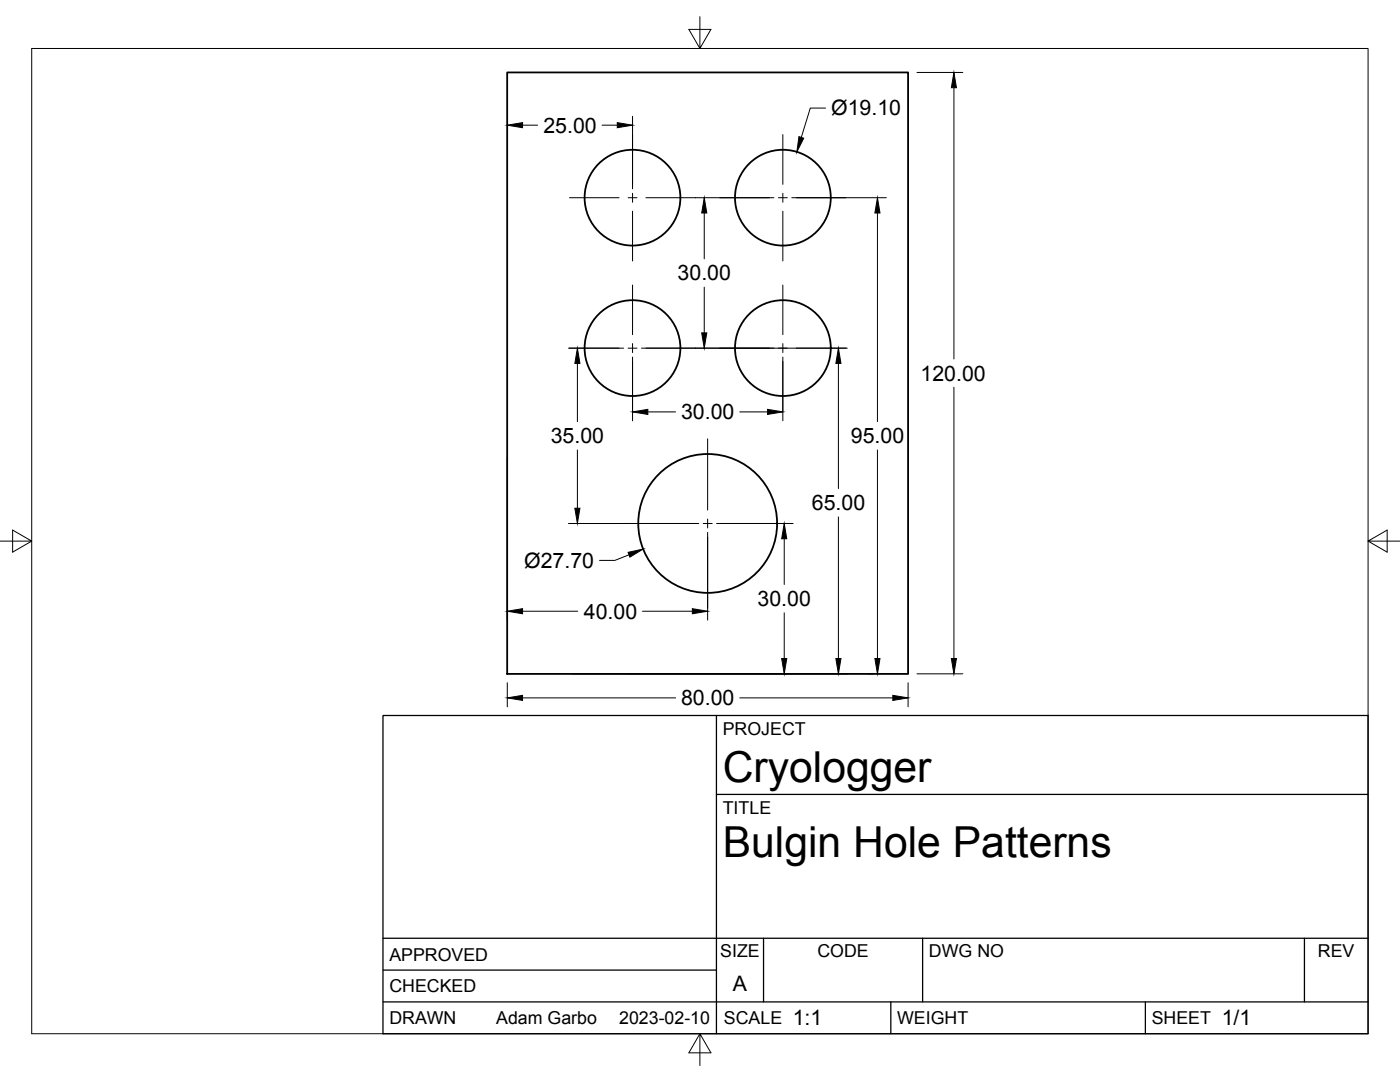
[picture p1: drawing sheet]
<svg xmlns="http://www.w3.org/2000/svg" width="279mm" height="216mm" viewBox="0 0 279 216" stroke-linecap="round" stroke-linejoin="round" font-family="sans-serif">
<!-- layer: Visible -->
<g fill="none" stroke="#000" stroke-width=".36">
<path d="M101.2 14.5h80v120h-80z"/>
<circle cx="126.2" cy="39.4" r="9.6"/>
<circle cx="156.2" cy="39.4" r="9.6"/>
<circle cx="126.2" cy="69.5" r="9.6"/>
<circle cx="156.2" cy="69.5" r="9.6"/>
<circle cx="141.2" cy="104.4" r="13.9"/>
</g>
<!-- layer: Border -->
<path d="M6.3 9.7h266.7v196.6h-266.7zM139.7 3.3v6.4l2.2-3.8h-4.4l2.2 3.8M0 108h6.3l-3.8-2.2v4.4l3.8-2.2M273 108l3.8 2.2v-4.4l-3.8 2.2h6.4M139.7 206.3l-2.2 3.8h4.4l-2.2-3.8v6.3" fill="none" stroke="#000" stroke-width=".2"/>
<!-- layer: Titleblock -->
<path d="M76.4 142.8h196.6v63.5h-196.6zM143 158.5h130M143 142.8v63.5M76.4 199.9h196.6M76.4 193.6h66.6M76.4 187.2h196.6M152.4 187.2v12.7M177.8 199.9v6.4M184.1 187.2v12.7M228.6 199.9v6.4M260.3 187.2v12.7" fill="none" stroke="#000" stroke-width=".25"/>
<!-- layer: FD_Dimensions -->
<g fill="none" stroke="#000" stroke-width=".2">
<path d="M183 14.5h9.2M190.4 17.5v54.1M104.3 25h3M120.2 25h3M126.2 23.2v14.5M138.8 39.5h15.7M158 39.5h18.9M164.8 21.6h-3.1l-1.8 5.8M140.5 42.5v9.1M140.5 57.3v9.1M175.1 42.5v41.6M113.5 69.5h11"/>
<path d="M115.2 72.5v11.6M126.2 71.2v12.8M128 69.5h41.1M156.2 71.2v12.8M167.3 72.5v25M190.4 77.3v54.1M101.2 91.3v32.4M115.2 89.8v11.6M129.3 82.2h5.5M147.6 82.2h5.6M175.1 89.8v41.6M113.5 104.5h25.9"/>
<path d="M125.5 110.7l-2.8 1.1h-3M141.2 106.2v17.5M143 104.5h15.3M156.5 107.5v9.1M167.3 103.1v28.3M101.2 136.2v4.8M104.3 122h11M104.3 139.3h30.5M114.1 134.5h55M128.2 122h10M147.6 139.3h30.6M156.5 122.3v9.1"/>
<path d="M173.3 134.5h1M181.2 136.2v4.8M183 134.5h9.2"/>
</g>
<g fill="#000" stroke="#000" stroke-width=".2">
<path d="M190.4 14.5l.5 3h-1zM101.2 25l3.1-.5v1zM123.2 24.5l3 .5-3 .5zM159.4 27.3l1 .3-1.4 2.7zM140.5 39.5l.6 3h-1.1zM175.1 39.5l.5 3h-1zM115.2 69.5l.5 3h-1zM140 66.4h1.1l-.6 3.1zM167.3 69.5l.5 3h-1zM126.2 82.2l3.1-.5v1zM153.2 81.7l3 .5-3 .5zM114.7 101.4h1l-.5 3.1z"/>
<path d="M125.3 110.2l3.1-.6-2.7 1.6zM156.5 104.5l.5 3h-1zM101.2 122l3.1-.5v1zM101.2 139.3l3.1-.6v1.1zM138.2 121.5l3 .5-3 .5zM156 131.4h1l-.5 3.1zM166.8 131.4h1l-.5 3.1zM174.6 131.4h1l-.5 3.1zM178.2 138.7l3 .6-3 .5zM189.9 131.4h1l-.5 3.1z"/>
</g>
<!-- layer: Smart Centers -->
<g fill="none" stroke="#000" stroke-width=".2">
<path d="M113.6 39.5h9.9M125.3 39.5h1.8M126.2 26.9v9.9M126.2 38.6v1.8M128.9 39.5h9.9M143.6 39.5h10M155.3 39.5h1.8M156.2 26.9v9.9M156.2 38.6v1.8M158.9 39.5h9.9M126.2 42.1v10M126.2 56.9v9.9"/>
<path d="M156.2 42.1v10M156.2 56.9v9.9M113.6 69.5h9.9M125.3 69.5h1.8M126.2 68.6v1.8M126.2 72.1v10M128.9 69.5h9.9M143.6 69.5h10M155.3 69.5h1.8M156.2 68.6v1.8M156.2 72.1v10M158.9 69.5h9.9"/>
<path d="M141.2 87.6v14.2M124.3 104.5h14.3M140.3 104.5h1.8M141.2 103.6v1.7M141.2 107.1v14.2M143.9 104.5h14.2"/>
</g>
<g font-size="8.5">
<text x="144.3" y="156">Cryologger</text>
<text x="144.3" y="171">Bulgin Hole Patterns</text>
</g>
<g font-size="4.3">
<text x="165.9" y="23">Ø19.10</text>
<text x="108.5" y="26.5">25.00</text>
<text x="135.2" y="56">30.00</text>
<text x="183.7" y="76">120.00</text>
<text x="135.9" y="83.7">30.00</text>
<text x="109.9" y="88.5">35.00</text>
<text x="169.8" y="88.5">95.00</text>
<text x="162" y="101.8">65.00</text>
<text x="104.6" y="113.3">Ø27.70</text>
<text x="116.5" y="123.5">40.00</text>
<text x="151.2" y="120.9">30.00</text>
<text x="135.9" y="140.7">80.00</text>
<text x="146.3" y="197.7">A</text>
<text x="158.2" y="204.6">1:1</text>
<text x="243.8" y="204.6">1/1</text>
</g>
<g font-size="3.5">
<text x="144.3" y="146.6">PROJECT</text>
<text x="144.3" y="162.3">TITLE</text>
<text x="77.7" y="191.7">APPROVED</text>
<text x="143.7" y="191">SIZE</text>
<text x="163.1" y="191">CODE</text>
<text x="185.4" y="191">DWG NO</text>
<text x="263" y="191">REV</text>
<text x="77.7" y="198">CHECKED</text>
<text x="77.7" y="204.4">DRAWN</text>
<text x="99" y="204.4">Adam Garbo</text>
<text x="123.6" y="204.4">2023-02-10</text>
<text x="144.5" y="204.4">SCALE</text>
<text x="179" y="204.4">WEIGHT</text>
<text x="229.8" y="204.4">SHEET</text>
</g>
</svg>
